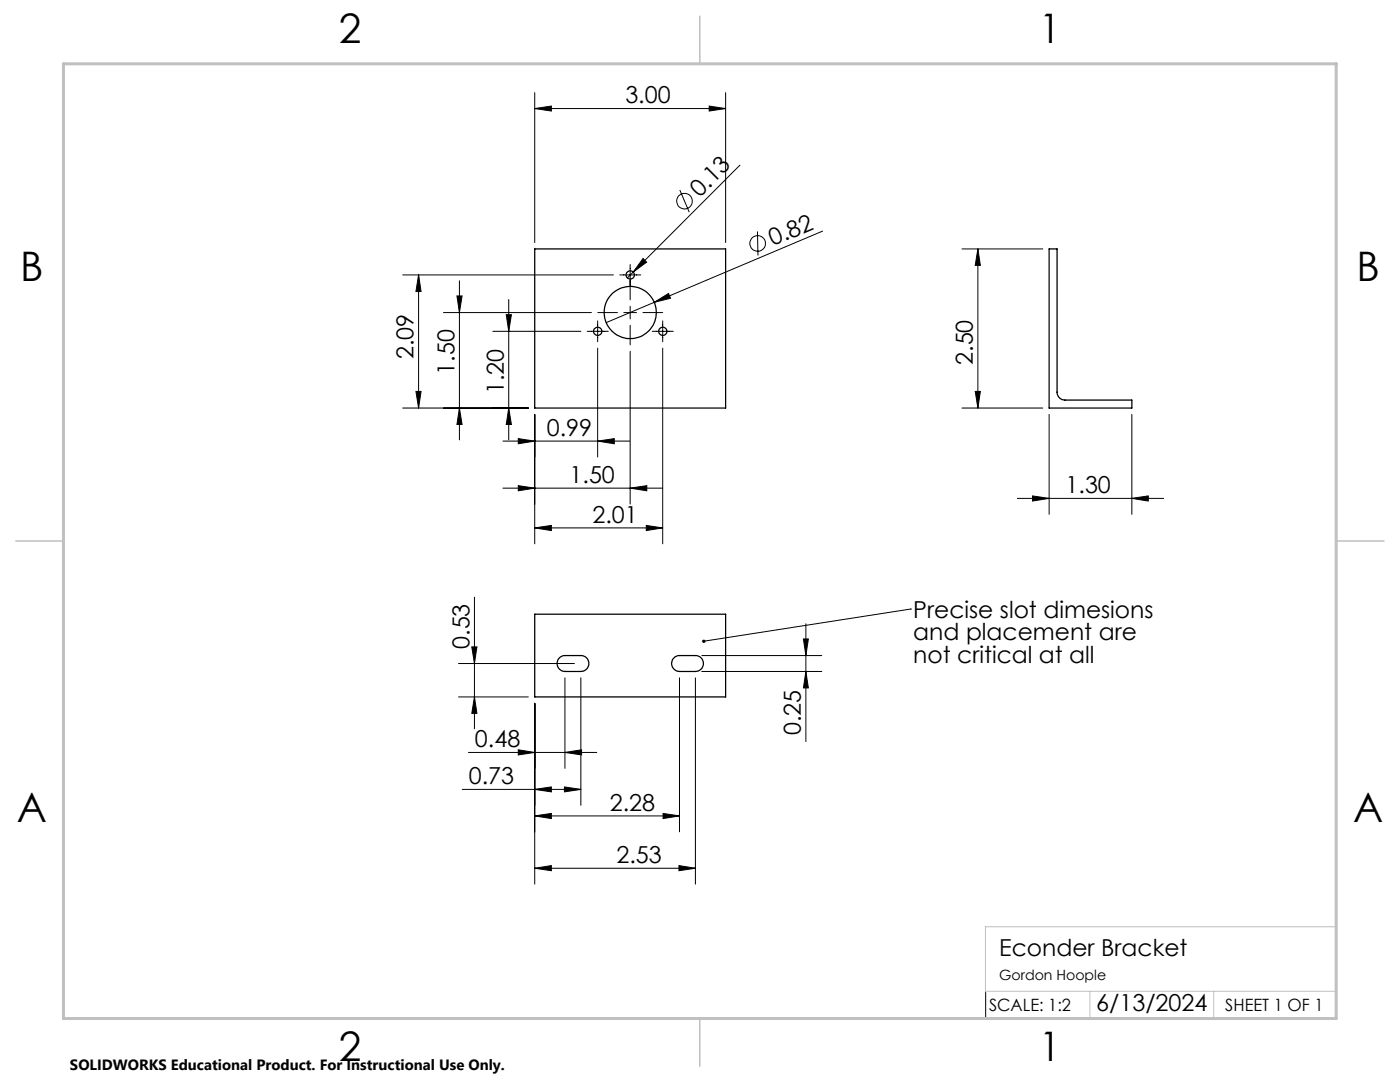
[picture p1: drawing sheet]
<svg xmlns="http://www.w3.org/2000/svg" width="279mm" height="216mm" viewBox="0 0 279 216" stroke-linecap="round" stroke-linejoin="round" font-family="sans-serif">
<g fill="none" stroke="#000" stroke-width=".25">
<path d="M106.7 49.7h38.1v31.7h-38.1zM209.4 49.7h1.6v28.5a1.57 1.57 0 0 0 1.5 1.6h13.4v1.6h-16.5zM106.7 122.6h38.1v16.5h-38.1zM111.5 131.4l.3-.3 .7-.3h3.4a1.59 1.59 0 0 1 1.6 1.6 1.59 1.59 0 0 1-1.6 1.6h-3.2a1.6 1.6 0 0 1-1.2-2.6zM134.3 131.4l.4-.3 .7-.3h3.4a1.59 1.59 0 0 1 1.6 1.6 1.59 1.59 0 0 1-1.6 1.6h-3.2a1.6 1.6 0 0 1-1.3-2.6z"/>
<circle cx="125.8" cy="54.9" r=".82"/>
<circle cx="119.3" cy="66.1" r=".82"/>
<circle cx="125.8" cy="62.4" r="5.2"/>
<circle cx="132.3" cy="66.1" r=".82"/>
</g>
<g fill="none" stroke="#000" stroke-width=".2">
<path d="M106.7 18.5v29.9M144.8 18.5v29.9M106.7 21.7l3.3-.5v1zM106.7 21.7h38.1M135.7 37.9l1.8 4.4M141.5 21.2l3.3 .5-3.3 .5zM147.7 32.9l-21.3 21.4M80.4 54.9h42M83.5 54.9l.5 3.3h-1zM83.5 54.9v26.5M91.2 59.1h1l-.5 3.3zM91.7 56v31.8"/>
<path d="M101.5 59.8v28M123.7 54.9h4.2M125.8 52.8v7M126.4 54.3l-1.2 1.2M128.3 51.6l.7 .7-2.6 2zM151.2 46.2l.1 4.8M164.2 46.1l-43.2 18.3M192 49.7h16.1M195.2 49.7l.5 3.3h-1.1zM195.2 49.7v31.7M83 78.1h1l-.5 3.3zM88.5 62.4h29.5"/>
<path d="M98.4 66.1h17.5M101 62.8h1.1l-.6 3.3zM117.2 66.1h4.2M119.3 64v4.2M119.3 69.5v21.7M119.3 62.4h3.9M124.5 62.4h2.5M125.8 61.1v2.5M125.8 64.9v3.9M125.8 70.1v30.5M128.3 62.4h4M130.2 66.1h4.2"/>
<path d="M130.6 60.3l2.8-1.7 .4 .9zM132.3 64v4.2M132.3 69.5v39M194.6 78.1h1.1l-.5 3.3zM80.4 81.4h25M91.7 81.4l.5 3.3h-1zM100.4 88h25.2M100.4 97.4h31.7M101.5 81.4l.6 3.3h-1.1zM103.4 87.5l3.3 .5-3.3 .5zM103.4 96.9l3.3 .5-3.3 .5zM106.7 82.7v25.8"/>
<path d="M119.3 88l3.3-.5v1zM125.8 97.4l3.3-.5v1zM192 81.4h16.1M203 99.4h29.2M206.1 99l3.3 .4-3.3 .6zM209.4 82.7v19.9M225.9 99.4l3.3-.4v1zM225.9 82.7v19.9M94.7 119.2v26.2M106.7 105.3l3.3-.5v1.1zM106.7 105.3h25.6M129 104.8l3.3 .5-3.3 .6z"/>
<path d="M91.5 139.1h13.9M91.5 132.4h23.2M94.2 129.1h1l-.5 3.3zM94.7 139.1l.5 3.2h-1zM112.7 135.3v18M115.9 135.3v25.4M135.6 135.3v30.7M138.8 135.3v41.1M140.1 130.8h23.9M140.1 134h23.9M160.3 127.5h1l-.5 3.3zM160.8 134l.5 3.3h-1z"/>
<path d="M160.8 124.5v23.5M181.7 121.5h.1M181.7 121.5l-41.3 6.5M92.3 157.5h23.6M93.5 150.1h25.6M103.4 149.6l3.3 .5-3.3 .5zM106.7 157.5l3.3-.5v1zM106.7 140.3v36.1M112.6 157l3.3 .5-3.3 .5zM112.7 150.1l3.4-.5v1zM106.7 162.8l3.3-.5v1zM106.7 173.2l3.3-.5v1z"/>
<path d="M106.7 162.8h28.9M106.7 173.2h32.1M132.3 162.3l3.3 .5-3.3 .5zM135.5 172.7l3.3 .5-3.3 .5zM196.7 198v5.4"/>
<circle cx="136.6" cy="40.1" r="1.57"/>
<circle cx="151.2" cy="48.6" r="1.55"/>
</g>
<path d="M266.7 153.3v49.9h-240M196.6 184.9h70.1M196.6 197.8h70.1M196.7 184.9v12.9M217.5 197.8v5.4M242.2 197.8v5.4" fill="none" stroke="#c0c0c0" stroke-width=".2"/>
<path d="M139.7 3.2v9.5M3.1 107.9h9.6M266.7 107.9h9.5M139.7 203.2v9.6" fill="none" stroke="#c0c0c0" stroke-width=".3"/>
<path d="M12.7 12.7h254v190.5h-254z" fill="none" stroke="#c0c0c0" stroke-width=".6"/>
<g fill="#000">
<path d="M128.3 51.6l.7 .7-2.6 2zM130.6 60.3l2.8-1.7 .4 .9z"/>
<path d="M141.5 21.2l3.3 .5-3.3 .5zM106.7 21.7l3.3-.5v1z"/>
<path d="M195.2 49.7l.5 3.3h-1.1zM194.6 78.1h1.1l-.5 3.3z"/>
<path d="M101.5 81.4l.6 3.3h-1.1zM101 62.8h1.1l-.6 3.3zM83 78.1h1l-.5 3.3zM83.5 54.9l.5 3.3h-1zM91.7 81.4l.5 3.3h-1zM91.2 59.1h1l-.5 3.3z"/>
<path d="M103.4 87.5l3.3 .5-3.3 .5zM119.3 88l3.3-.5v1zM103.4 96.9l3.3 .5-3.3 .5zM125.8 97.4l3.3-.5v1zM106.7 105.3l3.3-.5v1.1zM129 104.8l3.3 .5-3.3 .6zM206.1 99l3.3 .4-3.3 .6zM225.9 99.4l3.3-.4v1zM103.4 149.6l3.3 .5-3.3 .5zM112.7 150.1l3.4-.5v1zM106.7 157.5l3.3-.5v1zM112.6 157l3.3 .5-3.3 .5zM106.7 162.8l3.3-.5v1zM132.3 162.3l3.3 .5-3.3 .5zM106.7 173.2l3.3-.5v1zM135.5 172.7l3.3 .5-3.3 .5zM140.2 127.7l-.1 .3h.3h-.3a.34 .34 0 0 0 .5 .3 .34 .34 0 0 0 .2-.5 .34 .34 0 0 0-.6-.1z"/>
<path d="M94.7 139.1l.5 3.2h-1zM94.2 129.1h1l-.5 3.3z"/>
<path d="M160.3 127.5h1l-.5 3.3zM160.8 134l.5 3.3h-1z"/>
</g>
<g font-size="8.1">
<text x="67.6" y="8.5">2</text>
<text x="207.3" y="8.5">1</text>
<text x="4" y="56.2">B</text>
<text x="270.7" y="56.2">B</text>
<text x="3.3" y="164.1">A</text>
<text x="270" y="164.1">A</text>
<text x="67.6" y="211.7">2</text>
<text x="207.3" y="211.7">1</text>
</g>
<g font-size="4.7">
<text x="124.8" y="20.6">3.00</text>
<text x="139.7" y="39.5" transform="rotate(-45 139.7 39.5)">0.13</text>
<text x="154.3" y="49.1" transform="rotate(-23 154.3 49.1)">0.82</text>
<text x="82.5" y="71.7" transform="rotate(-90 82.5 71.7)">2.09</text>
<text x="90.7" y="74.8" transform="rotate(-90 90.7 74.8)">1.50</text>
<text x="194.2" y="72.8" transform="rotate(-90 194.2 72.8)">2.50</text>
<text x="100.5" y="78.7" transform="rotate(-90 100.5 78.7)">1.20</text>
<text x="109.1" y="87">0.99</text>
<text x="113.7" y="96.4">1.50</text>
<text x="212.7" y="98.4">1.30</text>
<text x="118.2" y="104.3">2.01</text>
<text x="182.3" y="123.2">Precise slot dimesions</text>
<text x="93.7" y="129.5" transform="rotate(-90 93.7 129.5)">0.53</text>
<text x="182.3" y="127.8">and placement are</text>
<text x="182.3" y="132.3">not critical at all</text>
<text x="94.8" y="149.1">0.48</text>
<text x="159.8" y="146.7" transform="rotate(-90 159.8 146.7)">0.25</text>
<text x="93.6" y="156.5">0.73</text>
<text x="121.7" y="161.8">2.28</text>
<text x="123" y="172.2">2.53</text>
<text x="199.4" y="190.7">Econder Bracket</text>
<text x="218.8" y="201.7">6/13/2024</text>
</g>
<g font-size="3.4">
<text x="197.4" y="201.7">SCALE: 1:2</text>
<text x="244.5" y="201.7">SHEET 1 OF 1</text>
</g>
<text font-size="3" x="14" y="213.5">SOLIDWORKS Educational Product. For Instructional Use Only.</text>
<text font-size="2.8" x="199.4" y="195.5">Gordon Hoople</text>
</svg>
